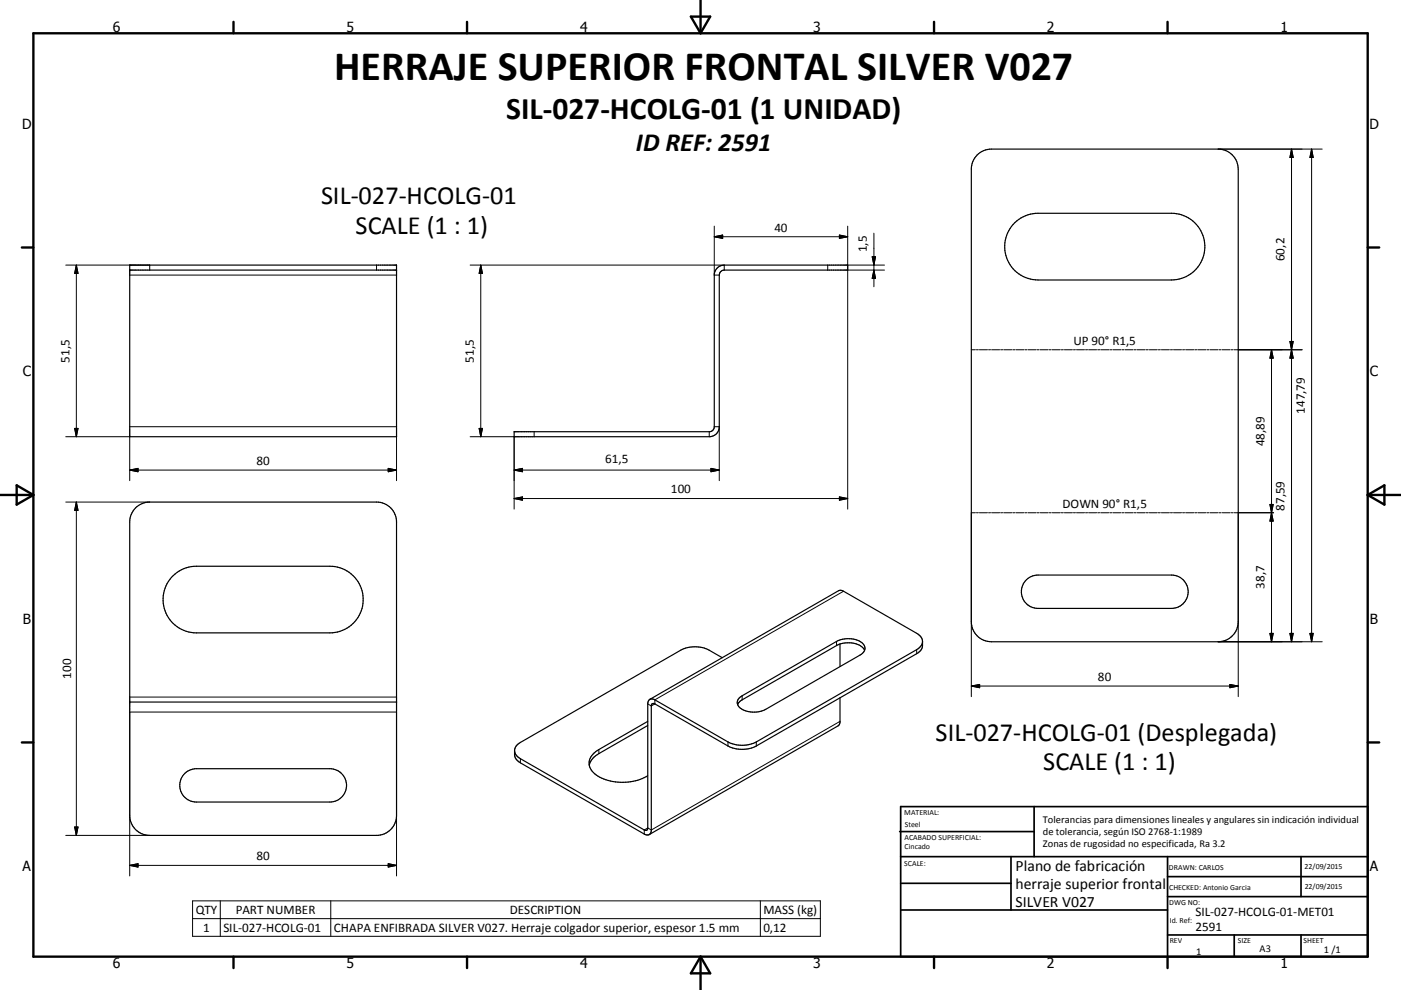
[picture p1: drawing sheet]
<svg xmlns="http://www.w3.org/2000/svg" width="420mm" height="297mm" viewBox="0 0 420 297" stroke-linecap="round" stroke-linejoin="round" font-family="sans-serif">
<g fill="none" stroke="#000" stroke-width=".36">
<path d="M293 46.5a6.1 6.1 0 0 1 4.2-1.8h68a6 6 0 0 1 6 6v135.8a6.1 6.1 0 0 1-6 6h-68a6 6 0 0 1-6-6v-135.8a6.1 6.1 0 0 1 1.8-4.2zM38.9 79.5h80v51.5h-80zM304.3 66.8a10.2 10.2 0 0 1 6.9-2.8h40a10 10 0 0 1 10 10 10 10 0 0 1-10 10h-40a10 10 0 0 1-9.3-6.3 10 10 0 0 1 2.4-10.9zM38.9 81h80M154.1 129.5h58.5a1.47 1.47 0 0 0 1.5-1.5v-45.5a2.99 2.99 0 0 1 3-3h37v1.5h-37a1.51 1.51 0 0 0-1.5 1.5v45.5a2.96 2.96 0 0 1-3 3h-58.5zM40.6 152.4a6.1 6.1 0 0 1 4.3-1.8h68a6 6 0 0 1 6 6v88a6 6 0 0 1-6 6h-68a6 6 0 0 1-6-6v-88a6.1 6.1 0 0 1 1.7-4.2zM51.9 172.7a9.8 9.8 0 0 1 7-2.8h40a10 10 0 0 1 10 10 10 10 0 0 1-10 10h-40a10 10 0 0 1-9.3-6.3 10 10 0 0 1 2.3-10.9zM307.8 173.9l1.3-.9 2.1-.5h40a5 5 0 0 1 5 5 5 5 0 0 1-5 5h-40a5 5 0 0 1-4.6-3.1 5 5 0 0 1 1.2-5.5zM216.5 197.3l-3.9-2.2a9.4 9.4 0 0 0-8.5 0l-48.1 27.6a2.98 2.98 0 0 0-1.7 2.5M251.8 193.2v6.8M259.2 195.1a6.1 6.1 0 0 0-7.1-2l-1.3 .6-28.3 16.3-.9 .6-.4 .8M276.6 192.4a3 3 0 0 0-1.8-2.4l-21.9-12.6-1.3-.3-56.8 32.7"/>
<path d="M276.6 192.4a3.1 3.1 0 0 1-1.8 2.5l-48.1 27.7a9.4 9.4 0 0 1-8.4 0l-22-12.6-.8-.3-.7 .1M276.6 192.4v1.3a2.98 2.98 0 0 1-1.8 2.4l-48.1 27.7a9.4 9.4 0 0 1-8.4 0l-22-12.6a.65 .65 0 0 0-.7-.1 .65 .65 0 0 0-.3 .7v37.5l-.6 1.1M38.9 210.6h80M194.2 216.4l-14.7 8.5a4.3 4.3 0 0 0-2.5 5.7 10.9 10.9 0 0 0 9.8 4.1 14.4 14.4 0 0 0 7.4-2M194.2 217.7l-14.7 8.4a5.5 5.5 0 0 0-2.8 3.5M194.8 209.8l-.4 .5-.2 .9v37.4l-.3 .5-.7-.1-37.2-21.4a2.98 2.98 0 0 1-1.7-2.4M221.6 209.5l.9-.8 28.3-16.3a7.1 7.1 0 0 1 8.1 1 2.07 2.07 0 0 1-1 3.1l-28.3 16.3a7.2 7.2 0 0 1-8.2-.9 1.84 1.84 0 0 1 .2-2.4zM251.8 209.4v7.3l-.4 1-56.7 32.7M55.5 232l1.8-1.1 1.6-.3h40a5 5 0 0 1 5 5 5 5 0 0 1-5 5h-40a5 5 0 0 1-4.7-3.1 5 5 0 0 1 1.3-5.5zM154.3 225.2v1.2a3.1 3.1 0 0 0 1.7 2.5l37.2 21.3 .8 .3 .7-.1"/>
</g>
<g fill="none" stroke="#000" stroke-width=".3">
<path d="M365.2 44.7h31.2M387.2 44.7v147.8M387.2 44.7l.5 2.5h-1zM393.2 44.7v147.8M393.2 44.7l.5 2.5h-1zM19.7 79.5h25.2v1.5M22.9 79.5v51.5M22.9 79.5l.5 2.5h-1zM112.9 79.5v1.5M141 79.5h76.1v1.5M144.1 79.5l.5 2.5h-1zM144.1 79.5v51.5"/>
<path d="M214.1 67.8v14.7h1.5M214.1 71h40M214.1 71l2.6-.5v1zM248.2 79.5v1.5M251.7 70.5l2.4 .5-2.4 .5zM254.1 79.5h11.1M254.1 67.8v84.9M261.5 77h1l-.5 2.5zM262 70v16M38.9 82.5h80M254.1 81h11.1M262 81l.5 2.5h-1z"/>
<path d="M291.2 104.9h1.2M292.7 104.9h.6M293.6 104.9h2.5M296.4 104.9h.6M297.3 104.9h2.4M300 104.9h.6M300.9 104.9h2.4M303.6 104.9h.6M304.6 104.9h2.4M307.3 104.9h.6M308.2 104.9h2.4M310.9 104.9h.6"/>
<path d="M311.8 104.9h2.5M314.6 104.9h.5M315.4 104.9h2.5M318.2 104.9h.6M319.1 104.9h2.4M321.8 104.9h.6M322.7 104.9h2.5M325.5 104.9h.6M326.4 104.9h2.4M329.1 104.9h.6M330 104.9h2.4M332.7 104.9h.6"/>
<path d="M333.6 104.9h2.5M336.4 104.9h.6M337.3 104.9h2.4M340 104.9h.6M340.9 104.9h2.4M343.6 104.9h.7M344.6 104.9h2.4M347.3 104.9h.6M348.2 104.9h2.4M350.9 104.9h.6M351.8 104.9h2.4M354.5 104.9h.7"/>
<path d="M355.5 104.9h2.4M358.2 104.9h.6M359.1 104.9h2.4M361.8 104.9h.6M362.8 104.9h2.4M365.5 104.9h.6M366.4 104.9h2.4M369.1 104.9h.6M370 104.9h20.4M381.2 104.9v87.6M381.2 104.9l.5 2.5h-1zM386.7 102.4h1l-.5 2.5z"/>
<path d="M387.2 104.9l.5 2.5h-1zM19.7 131h19.2v13.2M22.4 128.5h1l-.5 2.5zM38.9 128h80M118.9 131v13.2M141 131h13.1v21.7M143.6 128.5h1l-.5 2.5zM160.1 129.5v1.5M212.6 129.5v1.5M214.1 128h1.5v16.2M19.7 150.6h25.2M22.9 150.6v100"/>
<path d="M22.9 150.6l.5 2.5h-1zM38.9 141h80M38.9 141l2.5-.5v1zM116.4 140.5l2.5 .5-2.5 .5zM154.1 141h61.5M154.1 141l2.6-.5v1zM154.1 149.6l2.6-.5v1zM154.1 149.6h100M213.1 140.5l2.5 .5-2.5 .5zM251.7 149.1l2.4 .5-2.4 .5zM292.4 153.8h-1.2v55.2M292.7 153.8h.6"/>
<path d="M293.6 153.8h2.5M296.4 153.8h.6M297.3 153.8h2.4M300 153.8h.6M300.9 153.8h2.4M303.6 153.8h.6M304.6 153.8h2.4M307.3 153.8h.6M308.2 153.8h2.4M310.9 153.8h.6M311.8 153.8h2.5M314.6 153.8h.5"/>
<path d="M315.4 153.8h2.5M318.2 153.8h.6M319.1 153.8h2.4M321.8 153.8h.6M322.7 153.8h2.5M325.5 153.8h.6M326.4 153.8h2.4M329.1 153.8h.6M330 153.8h2.4M332.7 153.8h.6M333.6 153.8h2.5M336.4 153.8h.6"/>
<path d="M337.3 153.8h2.4M340 153.8h.6M340.9 153.8h2.4M343.6 153.8h.7M344.6 153.8h2.4M347.3 153.8h.6M348.2 153.8h2.4M350.9 153.8h.6M351.8 153.8h2.4M354.5 153.8h.7M355.5 153.8h2.4M358.2 153.8h.6"/>
<path d="M359.1 153.8h2.4M361.8 153.8h.6M362.8 153.8h2.4M365.5 153.8h.6M366.4 153.8h2.4M369.1 153.8h.6M370 153.8h11.8M371.2 153.8v55.2M380.7 151.3h1l-.5 2.5zM381.2 153.8l.5 2.5h-1zM252.9 177.4l-56.6 32.6v1.2l-1 .6-1.1-.6M250.8 192.4v1.3"/>
<path d="M274.8 194.9v1.2M365.2 192.5h31.2M380.7 190h1l-.5 2.5zM386.7 190h1l-.5 2.5zM392.7 190h1l-.5 2.5zM38.9 209.1h80M222.5 208.7v1.3M251.8 216.4l-56.5 32.6-1.1-.6-1 .6v1.2M291.2 205.8h80M291.2 205.8l2.5-.5v1zM368.7 205.3l2.5 .5-2.5 .5zM156 227.6v1.3"/>
<path d="M179.5 224.9v1.2M218.3 222.6v1.2M226.7 222.6v1.2M19.7 250.6h25.2M22.4 248.1h1l-.5 2.5zM38.9 259.6l2.5-.5v1zM38.9 259.6h80M116.4 259.1l2.5 .5-2.5 .5zM38.9 262.8v-49.2h80v49.2M57.7 270.3h188.2v10.6h-188.2zM57.7 275.6h188.2M66 270.3v10.6"/>
<path d="M99.2 270.3v10.6M228 270.3v10.6"/>
</g>
<g fill="none" stroke="#000" stroke-width=".71">
<path d="M10 10h400v277h-400zM70 6.6v3.4M140 6.6v3.4M207.1 5h5.8l-2.9 5zM210 0v10M280 6.6v3.4M350 6.6v3.4M6.6 74.2h3.4M410 74.2h3.5M0 148.5h10M5 145.6l5 2.9-5 2.9zM410 148.5h10.1"/>
<path d="M410 148.5l5.1-2.9v5.8zM6.6 222.7h3.4M410 222.7h3.5M70 287v3.4M140 287v3.4M210 287v10M210 287l2.9 5h-5.8zM280 287v3.4M350 287v3.4"/>
</g>
<g fill="none" stroke="#000" stroke-width=".51">
<path d="M269.7 249.5h40.3M270 242h140v45h-140zM270 257h140M303.1 257v16M310 242v15M350 257v30M390.1 257v12M270 265h33.1M270 273h80M350 269h60M350 263h60M350 280.5h60"/>
<path d="M370 280.5v6.5M390.1 280.5v6.5"/>
</g>
<g fill="#000" stroke="#000" stroke-width=".3">
<path d="M387.2 44.7l.5 2.5h-1zM393.2 44.7l.5 2.5h-1zM214.1 71l2.6-.5v1zM251.7 70.5l2.4 .5-2.4 .5zM261.5 77h1l-.5 2.5zM22.9 79.5l.5 2.5h-1zM144.1 79.5l.5 2.5h-1zM262 81l.5 2.5h-1zM381.2 104.9l.5 2.5h-1zM386.7 102.4h1l-.5 2.5zM387.2 104.9l.5 2.5h-1zM22.4 128.5h1l-.5 2.5z"/>
<path d="M143.6 128.5h1l-.5 2.5zM22.9 150.6l.5 2.5h-1zM38.9 141l2.5-.5v1zM116.4 140.5l2.5 .5-2.5 .5zM154.1 141l2.6-.5v1zM154.1 149.6l2.6-.5v1zM213.1 140.5l2.5 .5-2.5 .5zM251.7 149.1l2.4 .5-2.4 .5zM380.7 151.3h1l-.5 2.5zM381.2 153.8l.5 2.5h-1zM380.7 190h1l-.5 2.5zM386.7 190h1l-.5 2.5z"/>
<path d="M392.7 190h1l-.5 2.5zM291.2 205.8l2.5-.5v1zM368.7 205.3l2.5 .5-2.5 .5zM22.4 248.1h1l-.5 2.5zM38.9 259.6l2.5-.5v1zM116.4 259.1l2.5 .5-2.5 .5z"/>
</g>
<text font-size="12.6" x="100.2" y="24">HERRAJE SUPERIOR FRONTAL SILVER V027</text>
<text font-size="9.4" x="151.7" y="35.7">SIL-027-HCOLG-01 (1 UNIDAD)</text>
<g font-size="7.9">
<text x="190.7" y="45.2">ID REF: 2591</text>
<text x="96.3" y="61.1">SIL-027-HCOLG-01</text>
<text x="106.6" y="70.1">SCALE (1 : 1)</text>
<text x="280.5" y="222.2">SIL-027-HCOLG-01 (Desplegada)</text>
<text x="312.8" y="231.1">SCALE (1 : 1)</text>
</g>
<g font-size="4.7">
<text x="304.5" y="261.2">Plano de fabricación</text>
<text x="304.5" y="266.6">herraje superior frontal</text>
<text x="304.5" y="272">SILVER V027</text>
</g>
<g font-size="4.2">
<text x="33.9" y="9.6">6</text>
<text x="103.9" y="9.6">5</text>
<text x="173.9" y="9.6">4</text>
<text x="243.8" y="9.6">3</text>
<text x="313.9" y="9.6">2</text>
<text x="383.9" y="9.6">1</text>
<text x="6.7" y="38.7">D</text>
<text x="410.5" y="38.7">D</text>
<text x="6.9" y="112.9">C</text>
<text x="410.7" y="112.9">C</text>
<text x="6.9" y="187.1">B</text>
<text x="410.7" y="187.1">B</text>
<text x="6.8" y="261.4">A</text>
<text x="410.7" y="261.4">A</text>
<text x="33.9" y="290.4">6</text>
<text x="103.9" y="290.4">5</text>
<text x="173.9" y="290.4">4</text>
<text x="243.8" y="290.4">3</text>
<text x="313.9" y="290.4">2</text>
<text x="383.9" y="290.4">1</text>
</g>
<g font-size="3.9">
<text x="232.2" y="69.5">40</text>
<text x="259.9" y="75.7" transform="rotate(-90 259.9 75.7)">1,5</text>
<text x="385.1" y="78.3" transform="rotate(-90 385.1 78.3)">60,2</text>
<text x="321.8" y="103.6">UP 90° R1,5</text>
<text x="20.8" y="108.8" transform="rotate(-90 20.8 108.8)">51,5</text>
<text x="142.1" y="108.8" transform="rotate(-90 142.1 108.8)">51,5</text>
<text x="391.2" y="124.1" transform="rotate(-90 391.2 124.1)">147,79</text>
<text x="379.1" y="133.9" transform="rotate(-90 379.1 133.9)">48,89</text>
<text x="76.9" y="139.4">80</text>
<text x="181.4" y="138.9">61,5</text>
<text x="201.2" y="148">100</text>
<text x="318.5" y="152.5">DOWN 90° R1,5</text>
<text x="385.1" y="153.2" transform="rotate(-90 385.1 153.2)">87,59</text>
<text x="379.1" y="176.7" transform="rotate(-90 379.1 176.7)">38,7</text>
<text x="21.3" y="203.6" transform="rotate(-90 21.3 203.6)">100</text>
<text x="329.2" y="204.2">80</text>
<text x="76.9" y="258.1">80</text>
<text x="58.7" y="274.2">QTY</text>
<text x="70.7" y="274.2">PART NUMBER</text>
<text x="152.8" y="274.2">DESCRIPTION</text>
<text x="228.9" y="274.3">MASS (kg)</text>
<text x="358.4" y="274.9">SIL-027-HCOLG-01-MET01</text>
<text x="60.9" y="279.5">1</text>
<text x="67" y="279.5">SIL-027-HCOLG-01</text>
<text x="100.1" y="279.6">CHAPA ENFIBRADA SILVER V027. Herraje colgador superior, espesor 1.5 mm</text>
<text x="228.9" y="279.5">0,12</text>
<text x="358.4" y="279.4">2591</text>
</g>
<g font-size="3.1">
<text x="312.7" y="246.8">Tolerancias para dimensiones lineales y angulares sin indicación individual</text>
<text x="312.7" y="250.4">de tolerancia, según ISO 2768-1:1989</text>
<text x="312.7" y="254">Zonas de rugosidad no especificada, Ra 3.2</text>
<text x="358.6" y="286.5">1</text>
<text x="377.6" y="285.6">A3</text>
<text x="396.9" y="285.9">1 /1</text>
</g>
<g font-size="2.4">
<text x="271.1" y="244.4">MATERIAL:</text>
<text x="271.2" y="252">ACABADO SUPERFICIAL:</text>
<text x="271.3" y="248">Steel</text>
<text x="271.2" y="254.7">Cincado</text>
<text x="271.1" y="259.7">SCALE:</text>
<text x="350.4" y="260.9">DRAWN: CARLOS</text>
<text x="391.1" y="260.6">22/09/2015</text>
<text x="350.5" y="267">CHECKED: Antonio Garcia</text>
<text x="391.2" y="266.7">22/09/2015</text>
<text x="350.5" y="271.4">DWG NO:</text>
<text x="350.7" y="276.9">Id. Ref:</text>
<text x="350.7" y="282.8">REV</text>
<text x="371.1" y="282.9">SIZE</text>
<text x="390.8" y="283">SHEET</text>
</g>
</svg>
